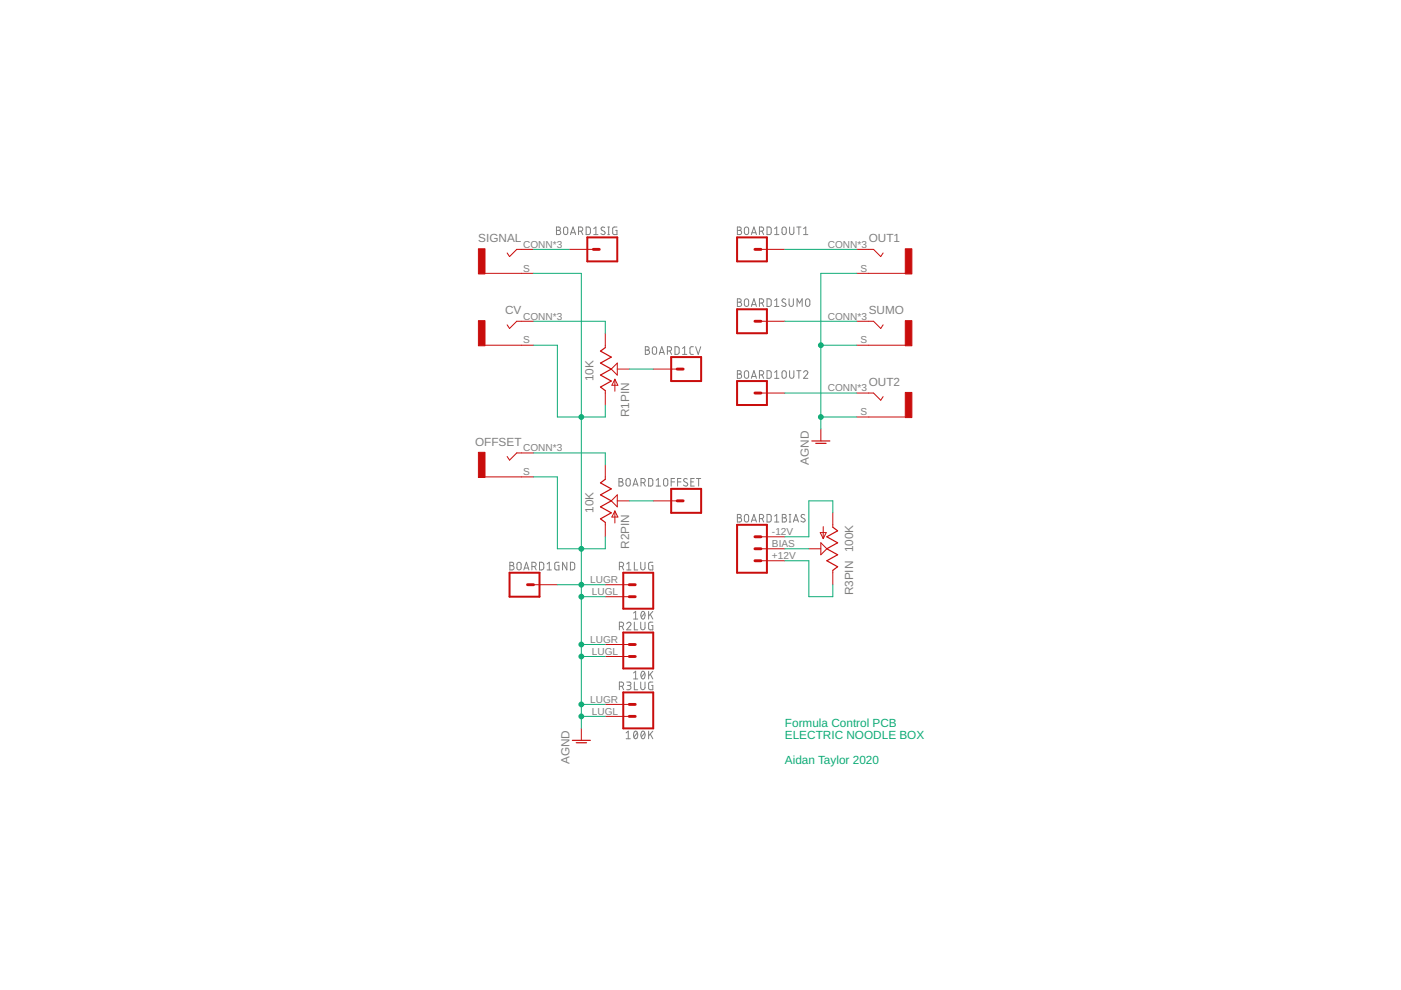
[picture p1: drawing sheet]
<?xml version="1.0" encoding="utf-8"?>
<!DOCTYPE eagle SYSTEM "eagle.dtd">
<eagle version="9.6.2">
<drawing>
<settings>
<setting alwaysvectorfont="no"/>
<setting verticaltext="up"/>
</settings>
<grid distance="0.1" unitdist="inch" unit="inch" style="lines" multiple="1" display="no" altdistance="0.01" altunitdist="inch" altunit="inch"/>
<schematic xreflabel="%F%N/%S.%C%R" xrefpart="/%S.%C%R">
<libraries>
<library name="ElectricNoodleBox">
<symbols>
<symbol name="CONN_01">
<wire x1="3.81" y1="-2.54" x2="-2.54" y2="-2.54" width="0.4064" layer="94"/>
<wire x1="1.27" y1="0" x2="2.54" y2="0" width="0.6096" layer="94"/>
<wire x1="-2.54" y1="2.54" x2="-2.54" y2="-2.54" width="0.4064" layer="94"/>
<wire x1="3.81" y1="-2.54" x2="3.81" y2="2.54" width="0.4064" layer="94"/>
<wire x1="-2.54" y1="2.54" x2="3.81" y2="2.54" width="0.4064" layer="94"/>
<text x="-2.54" y="-4.826" size="1.778" layer="96" font="vector">&gt;VALUE</text>
<text x="-2.54" y="3.048" size="1.778" layer="95" font="vector">&gt;NAME</text>
<pin name="1" x="7.62" y="0" visible="off" length="middle" direction="pas" swaplevel="1" rot="R180"/>
</symbol>
<symbol name="CONN_03">
<wire x1="3.81" y1="-5.08" x2="-2.54" y2="-5.08" width="0.4064" layer="94"/>
<wire x1="1.27" y1="2.54" x2="2.54" y2="2.54" width="0.6096" layer="94"/>
<wire x1="1.27" y1="0" x2="2.54" y2="0" width="0.6096" layer="94"/>
<wire x1="1.27" y1="-2.54" x2="2.54" y2="-2.54" width="0.6096" layer="94"/>
<wire x1="-2.54" y1="5.08" x2="-2.54" y2="-5.08" width="0.4064" layer="94"/>
<wire x1="3.81" y1="-5.08" x2="3.81" y2="5.08" width="0.4064" layer="94"/>
<wire x1="-2.54" y1="5.08" x2="3.81" y2="5.08" width="0.4064" layer="94"/>
<text x="-2.54" y="-7.366" size="1.778" layer="96" font="vector">&gt;VALUE</text>
<text x="-2.54" y="5.588" size="1.778" layer="95" font="vector">&gt;NAME</text>
<pin name="1" x="7.62" y="-2.54" visible="pad" length="middle" direction="pas" swaplevel="1" rot="R180"/>
<pin name="2" x="7.62" y="0" visible="pad" length="middle" direction="pas" swaplevel="1" rot="R180"/>
<pin name="3" x="7.62" y="2.54" visible="pad" length="middle" direction="pas" swaplevel="1" rot="R180"/>
</symbol>
<symbol name="JACK">
<wire x1="-2.54" y1="2.54" x2="-1.524" y2="2.54" width="0.1524" layer="94"/>
<wire x1="-1.524" y1="2.54" x2="0" y2="1.016" width="0.1524" layer="94"/>
<wire x1="0" y1="1.016" x2="0.508" y2="1.778" width="0.1524" layer="94"/>
<wire x1="-2.54" y1="-2.54" x2="5.207" y2="-2.54" width="0.1524" layer="94"/>
<text x="-2.54" y="4.064" size="1.778" layer="95">&gt;NAME</text>
<text x="-2.54" y="-6.096" size="1.778" layer="96">&gt;VALUE</text>
<rectangle x1="5.207" y1="-2.667" x2="6.604" y2="2.667" layer="94"/>
<pin name="S" x="-5.08" y="-2.54" visible="pad" length="short" direction="pas"/>
<pin name="T" x="-5.08" y="2.54" visible="pad" length="short" direction="pas"/>
</symbol>
<symbol name="POT">
<wire x1="0" y1="-5.08" x2="0" y2="-4.572" width="0.1524" layer="94"/>
<wire x1="0" y1="-4.572" x2="-1.016" y2="-3.81" width="0.254" layer="94"/>
<wire x1="-1.016" y1="-3.81" x2="1.27" y2="-2.54" width="0.254" layer="94"/>
<wire x1="1.27" y1="-2.54" x2="-1.016" y2="-1.27" width="0.254" layer="94"/>
<wire x1="-1.016" y1="-1.27" x2="1.27" y2="0" width="0.254" layer="94"/>
<wire x1="1.27" y1="0" x2="-1.016" y2="1.27" width="0.254" layer="94"/>
<wire x1="-1.016" y1="1.27" x2="1.27" y2="2.54" width="0.254" layer="94"/>
<wire x1="1.27" y1="2.54" x2="-1.016" y2="3.81" width="0.254" layer="94"/>
<wire x1="-1.016" y1="3.81" x2="0" y2="4.572" width="0.254" layer="94"/>
<wire x1="0" y1="4.572" x2="0" y2="5.08" width="0.1524" layer="94"/>
<wire x1="1.27" y1="0" x2="2.54" y2="1.27" width="0.2032" layer="94"/>
<wire x1="2.54" y1="-1.27" x2="1.27" y2="0" width="0.2032" layer="94"/>
<wire x1="2.54" y1="1.27" x2="2.54" y2="-1.27" width="0.2032" layer="94"/>
<wire x1="2.032" y1="-4.699" x2="2.032" y2="-2.159" width="0.1524" layer="94"/>
<wire x1="2.032" y1="-2.159" x2="2.667" y2="-3.429" width="0.1524" layer="94"/>
<wire x1="2.667" y1="-3.429" x2="1.397" y2="-3.429" width="0.1524" layer="94"/>
<wire x1="1.397" y1="-3.429" x2="2.032" y2="-2.159" width="0.1524" layer="94"/>
<text x="5.08" y="-10.16" size="1.778" layer="95" rot="R90">&gt;NAME</text>
<text x="-2.54" y="-10.16" size="1.778" layer="95" rot="R90">&gt;Value</text>
<pin name="A" x="0" y="-7.62" visible="off" length="short" direction="pas" rot="R90"/>
<pin name="B" x="0" y="7.62" visible="off" length="short" direction="pas" rot="R270"/>
<pin name="W" x="5.08" y="0" visible="off" length="short" direction="pas" rot="R180"/>
</symbol>
<symbol name="CONN_02">
<wire x1="3.81" y1="-2.54" x2="-2.54" y2="-2.54" width="0.4064" layer="94"/>
<wire x1="1.27" y1="2.54" x2="2.54" y2="2.54" width="0.6096" layer="94"/>
<wire x1="1.27" y1="0" x2="2.54" y2="0" width="0.6096" layer="94"/>
<wire x1="-2.54" y1="5.08" x2="-2.54" y2="-2.54" width="0.4064" layer="94"/>
<wire x1="3.81" y1="-2.54" x2="3.81" y2="5.08" width="0.4064" layer="94"/>
<wire x1="-2.54" y1="5.08" x2="3.81" y2="5.08" width="0.4064" layer="94"/>
<text x="-2.54" y="-4.826" size="1.778" layer="96" font="vector">&gt;VALUE</text>
<text x="-2.54" y="5.588" size="1.778" layer="95" font="vector">&gt;NAME</text>
<pin name="1" x="7.62" y="0" visible="pad" length="middle" direction="pas" swaplevel="1" rot="R180"/>
<pin name="2" x="7.62" y="2.54" visible="pad" length="middle" direction="pas" swaplevel="1" rot="R180"/>
</symbol>
</symbols>
<devicesets>
<deviceset name="FORMULA_LINK" prefix="BOARD">
<gates>
<gate name="OUT1" symbol="CONN_01" x="17.78" y="33.02"/>
<gate name="SUMO" symbol="CONN_01" x="17.78" y="20.32"/>
<gate name="OUT2" symbol="CONN_01" x="17.78" y="7.62"/>
<gate name="GND" symbol="CONN_01" x="17.78" y="-5.08"/>
<gate name="SIG" symbol="CONN_01" x="17.78" y="-17.78"/>
<gate name="CV" symbol="CONN_01" x="33.02" y="33.02"/>
<gate name="OFFSET" symbol="CONN_01" x="33.02" y="20.32"/>
<gate name="BIAS" symbol="CONN_03" x="33.02" y="5.08"/>
</gates>
<devices>
<device name="" package="FORMULA">
<connects>
<connect gate="BIAS" pin="1" pad="+12V"/>
<connect gate="BIAS" pin="2" pad="BIAS"/>
<connect gate="BIAS" pin="3" pad="-12V"/>
<connect gate="CV" pin="1" pad="CV"/>
<connect gate="GND" pin="1" pad="GND"/>
<connect gate="OFFSET" pin="1" pad="OFFSET"/>
<connect gate="OUT1" pin="1" pad="OUT1"/>
<connect gate="OUT2" pin="1" pad="OUT2"/>
<connect gate="SIG" pin="1" pad="SIG"/>
<connect gate="SUMO" pin="1" pad="SUMO"/>
</connects>
<technologies>
<technology name=""/>
</technologies>
</device>
</devices>
</deviceset>
<deviceset name="COMBI-JACK" prefix="J">
<gates>
<gate name="G$1" symbol="JACK" x="0" y="0"/>
</gates>
<devices>
<device name="STANDARD" package="COMBOJACK_PANEL">
<connects>
<connect gate="G$1" pin="S" pad="S"/>
<connect gate="G$1" pin="T" pad="CONN T1 T2"/>
</connects>
<technologies>
<technology name=""/>
</technologies>
</device>
<device name="CINCHNANA" package="NEWCOMBOJACK_PANEL">
<connects>
<connect gate="G$1" pin="S" pad="S"/>
<connect gate="G$1" pin="T" pad="CONN T1 T2"/>
</connects>
<technologies>
<technology name=""/>
</technologies>
</device>
</devices>
</deviceset>
<deviceset name="POTENTIOMETER" prefix="R" uservalue="yes">
<gates>
<gate name="PIN" symbol="POT" x="0" y="0"/>
<gate name="LUG" symbol="CONN_02" x="-22.86" y="-2.54"/>
</gates>
<devices>
<device name="" package="ALPHA_RV09_9MMPOT">
<connects>
<connect gate="LUG" pin="1" pad="LUGL"/>
<connect gate="LUG" pin="2" pad="LUGR"/>
<connect gate="PIN" pin="A" pad="C1"/>
<connect gate="PIN" pin="B" pad="C3"/>
<connect gate="PIN" pin="W" pad="C2"/>
</connects>
<technologies>
<technology name=""/>
</technologies>
</device>
</devices>
</deviceset>
</devicesets>
</library>
<library name="supply1">
<symbols>
<symbol name="AGND">
<wire x1="-1.905" y1="0" x2="1.905" y2="0" width="0.254" layer="94"/>
<wire x1="-1.0922" y1="-0.508" x2="1.0922" y2="-0.508" width="0.254" layer="94"/>
<text x="-2.54" y="-5.08" size="1.778" layer="96" rot="R90">&gt;VALUE</text>
<pin name="AGND" x="0" y="2.54" visible="off" length="short" direction="sup" rot="R270"/>
</symbol>
</symbols>
<devicesets>
<deviceset name="AGND" prefix="AGND">
<gates>
<gate name="VR1" symbol="AGND" x="0" y="0"/>
</gates>
<devices>
<device name="">
<technologies>
<technology name=""/>
</technologies>
</device>
</devices>
</deviceset>
</devicesets>
</library>
</libraries>
<attributes>
</attributes>
<variantdefs>
</variantdefs>
<classes>
<class number="0" name="default" width="0" drill="0">
</class>
</classes>
<parts>
<part name="BOARD1" library="ElectricNoodleBox" deviceset="FORMULA_LINK" device=""/>
<part name="SIGNAL" library="ElectricNoodleBox" deviceset="COMBI-JACK" device="CINCHNANA"/>
<part name="R1" library="ElectricNoodleBox" deviceset="POTENTIOMETER" device="" value="10K"/>
<part name="R2" library="ElectricNoodleBox" deviceset="POTENTIOMETER" device="" value="10K"/>
<part name="R3" library="ElectricNoodleBox" deviceset="POTENTIOMETER" device="" value="100K"/>
<part name="CV" library="ElectricNoodleBox" deviceset="COMBI-JACK" device="CINCHNANA"/>
<part name="OFFSET" library="ElectricNoodleBox" deviceset="COMBI-JACK" device="CINCHNANA"/>
<part name="OUT1" library="ElectricNoodleBox" deviceset="COMBI-JACK" device="CINCHNANA"/>
<part name="SUMO" library="ElectricNoodleBox" deviceset="COMBI-JACK" device="CINCHNANA"/>
<part name="OUT2" library="ElectricNoodleBox" deviceset="COMBI-JACK" device="CINCHNANA"/>
<part name="AGND1" library="supply1" deviceset="AGND" device=""/>
<part name="AGND2" library="supply1" deviceset="AGND" device=""/>
</parts>
<sheets>
<sheet>
<plain>
<text x="71.12" y="0" size="1.778" layer="91">Formula Control PCB
ELECTRIC NOODLE BOX

Aidan Taylor 2020</text>
</plain>
<instances>
<instance part="BOARD1" gate="OUT1" x="63.5" y="109.22" smashed="yes">
<attribute name="NAME" x="60.96" y="112.268" size="1.778" layer="95" font="vector"/>
</instance>
<instance part="BOARD1" gate="SUMO" x="63.5" y="93.98" smashed="yes">
<attribute name="NAME" x="60.96" y="97.028" size="1.778" layer="95" font="vector"/>
</instance>
<instance part="BOARD1" gate="OUT2" x="63.5" y="78.74" smashed="yes">
<attribute name="NAME" x="60.96" y="81.788" size="1.778" layer="95" font="vector"/>
</instance>
<instance part="BOARD1" gate="GND" x="15.24" y="38.1" smashed="yes">
<attribute name="NAME" x="12.7" y="41.148" size="1.778" layer="95" font="vector"/>
</instance>
<instance part="BOARD1" gate="SIG" x="33.02" y="109.22" smashed="yes" rot="MR0">
<attribute name="NAME" x="35.56" y="112.268" size="1.778" layer="95" font="vector" rot="MR0"/>
</instance>
<instance part="BOARD1" gate="CV" x="50.8" y="83.82" smashed="yes" rot="MR0">
<attribute name="NAME" x="53.34" y="86.868" size="1.778" layer="95" font="vector" rot="MR0"/>
</instance>
<instance part="BOARD1" gate="OFFSET" x="50.8" y="55.88" smashed="yes" rot="MR0">
<attribute name="NAME" x="53.34" y="58.928" size="1.778" layer="95" font="vector" rot="MR0"/>
</instance>
<instance part="BOARD1" gate="BIAS" x="63.5" y="45.72" smashed="yes">
<attribute name="NAME" x="60.96" y="51.308" size="1.778" layer="95" font="vector"/>
</instance>
<instance part="SIGNAL" gate="G$1" x="12.7" y="106.68" smashed="yes" rot="MR0">
<attribute name="NAME" x="15.24" y="110.744" size="1.778" layer="95" rot="MR0"/>
</instance>
<instance part="R1" gate="PIN" x="33.02" y="83.82" smashed="yes">
<attribute name="NAME" x="38.1" y="73.66" size="1.778" layer="95" rot="R90"/>
<attribute name="VALUE" x="30.48" y="81.28" size="1.778" layer="95" rot="R90"/>
</instance>
<instance part="R1" gate="LUG" x="40.64" y="35.56" smashed="yes" rot="MR0">
<attribute name="VALUE" x="43.18" y="30.734" size="1.778" layer="96" font="vector" rot="MR0"/>
<attribute name="NAME" x="43.18" y="41.148" size="1.778" layer="95" font="vector" rot="MR0"/>
</instance>
<instance part="R2" gate="PIN" x="33.02" y="55.88" smashed="yes">
<attribute name="NAME" x="38.1" y="45.72" size="1.778" layer="95" rot="R90"/>
<attribute name="VALUE" x="30.48" y="53.34" size="1.778" layer="95" rot="R90"/>
</instance>
<instance part="R2" gate="LUG" x="40.64" y="22.86" smashed="yes" rot="MR0">
<attribute name="VALUE" x="43.18" y="18.034" size="1.778" layer="96" font="vector" rot="MR0"/>
<attribute name="NAME" x="43.18" y="28.448" size="1.778" layer="95" font="vector" rot="MR0"/>
</instance>
<instance part="R3" gate="PIN" x="81.28" y="45.72" smashed="yes" rot="R180">
<attribute name="NAME" x="83.82" y="43.18" size="1.778" layer="95" rot="R270"/>
<attribute name="VALUE" x="83.82" y="50.8" size="1.778" layer="95" rot="R270"/>
</instance>
<instance part="R3" gate="LUG" x="40.64" y="10.16" smashed="yes" rot="MR0">
<attribute name="VALUE" x="43.18" y="5.334" size="1.778" layer="96" font="vector" rot="MR0"/>
<attribute name="NAME" x="43.18" y="15.748" size="1.778" layer="95" font="vector" rot="MR0"/>
</instance>
<instance part="CV" gate="G$1" x="12.7" y="91.44" smashed="yes" rot="MR0">
<attribute name="NAME" x="15.24" y="95.504" size="1.778" layer="95" rot="MR0"/>
</instance>
<instance part="OFFSET" gate="G$1" x="12.7" y="63.5" smashed="yes" rot="MR0">
<attribute name="NAME" x="15.24" y="67.564" size="1.778" layer="95" rot="MR0"/>
</instance>
<instance part="OUT1" gate="G$1" x="91.44" y="106.68" smashed="yes">
<attribute name="NAME" x="88.9" y="110.744" size="1.778" layer="95"/>
</instance>
<instance part="SUMO" gate="G$1" x="91.44" y="91.44" smashed="yes">
<attribute name="NAME" x="88.9" y="95.504" size="1.778" layer="95"/>
</instance>
<instance part="OUT2" gate="G$1" x="91.44" y="76.2" smashed="yes">
<attribute name="NAME" x="88.9" y="80.264" size="1.778" layer="95"/>
</instance>
<instance part="AGND1" gate="VR1" x="78.74" y="68.58" smashed="yes">
<attribute name="VALUE" x="76.2" y="63.5" size="1.778" layer="96" rot="R90"/>
</instance>
<instance part="AGND2" gate="VR1" x="27.94" y="5.08" smashed="yes">
<attribute name="VALUE" x="25.4" y="0" size="1.778" layer="96" rot="R90"/>
</instance>
</instances>
<busses>
</busses>
<nets>
<net name="N$1" class="0">
<segment>
<pinref part="SIGNAL" gate="G$1" pin="T"/>
<pinref part="BOARD1" gate="SIG" pin="1"/>
<wire x1="17.78" y1="109.22" x2="25.4" y2="109.22" width="0.1524" layer="91"/>
</segment>
</net>
<net name="N$2" class="0">
<segment>
<pinref part="CV" gate="G$1" pin="T"/>
<wire x1="17.78" y1="93.98" x2="33.02" y2="93.98" width="0.1524" layer="91"/>
<pinref part="R1" gate="PIN" pin="B"/>
<wire x1="33.02" y1="93.98" x2="33.02" y2="91.44" width="0.1524" layer="91"/>
</segment>
</net>
<net name="N$4" class="0">
<segment>
<pinref part="R1" gate="PIN" pin="W"/>
<pinref part="BOARD1" gate="CV" pin="1"/>
<wire x1="38.1" y1="83.82" x2="43.18" y2="83.82" width="0.1524" layer="91"/>
</segment>
</net>
<net name="N$5" class="0">
<segment>
<pinref part="OFFSET" gate="G$1" pin="T"/>
<wire x1="17.78" y1="66.04" x2="33.02" y2="66.04" width="0.1524" layer="91"/>
<pinref part="R2" gate="PIN" pin="B"/>
<wire x1="33.02" y1="66.04" x2="33.02" y2="63.5" width="0.1524" layer="91"/>
</segment>
</net>
<net name="N$7" class="0">
<segment>
<pinref part="R2" gate="PIN" pin="W"/>
<pinref part="BOARD1" gate="OFFSET" pin="1"/>
<wire x1="38.1" y1="55.88" x2="43.18" y2="55.88" width="0.1524" layer="91"/>
</segment>
</net>
<net name="N$8" class="0">
<segment>
<pinref part="BOARD1" gate="SUMO" pin="1"/>
<pinref part="SUMO" gate="G$1" pin="T"/>
<wire x1="71.12" y1="93.98" x2="86.36" y2="93.98" width="0.1524" layer="91"/>
</segment>
</net>
<net name="N$9" class="0">
<segment>
<pinref part="BOARD1" gate="OUT2" pin="1"/>
<pinref part="OUT2" gate="G$1" pin="T"/>
<wire x1="71.12" y1="78.74" x2="86.36" y2="78.74" width="0.1524" layer="91"/>
</segment>
</net>
<net name="AGND" class="0">
<segment>
<pinref part="OUT2" gate="G$1" pin="S"/>
<wire x1="78.74" y1="104.14" x2="78.74" y2="88.9" width="0.1524" layer="91"/>
<wire x1="78.74" y1="88.9" x2="78.74" y2="73.66" width="0.1524" layer="91"/>
<wire x1="78.74" y1="73.66" x2="86.36" y2="73.66" width="0.1524" layer="91"/>
<pinref part="SUMO" gate="G$1" pin="S"/>
<wire x1="86.36" y1="88.9" x2="78.74" y2="88.9" width="0.1524" layer="91"/>
<junction x="78.74" y="88.9"/>
<pinref part="OUT1" gate="G$1" pin="S"/>
<wire x1="86.36" y1="104.14" x2="78.74" y2="104.14" width="0.1524" layer="91"/>
<pinref part="AGND1" gate="VR1" pin="AGND"/>
<wire x1="78.74" y1="73.66" x2="78.74" y2="71.12" width="0.1524" layer="91"/>
<junction x="78.74" y="73.66"/>
</segment>
<segment>
<pinref part="CV" gate="G$1" pin="S"/>
<wire x1="17.78" y1="88.9" x2="22.86" y2="88.9" width="0.1524" layer="91"/>
<wire x1="22.86" y1="88.9" x2="22.86" y2="73.66" width="0.1524" layer="91"/>
<wire x1="22.86" y1="73.66" x2="27.94" y2="73.66" width="0.1524" layer="91"/>
<pinref part="R1" gate="PIN" pin="A"/>
<wire x1="27.94" y1="73.66" x2="33.02" y2="73.66" width="0.1524" layer="91"/>
<wire x1="33.02" y1="73.66" x2="33.02" y2="76.2" width="0.1524" layer="91"/>
<pinref part="OFFSET" gate="G$1" pin="S"/>
<wire x1="17.78" y1="60.96" x2="22.86" y2="60.96" width="0.1524" layer="91"/>
<wire x1="22.86" y1="60.96" x2="22.86" y2="45.72" width="0.1524" layer="91"/>
<pinref part="R2" gate="PIN" pin="A"/>
<wire x1="22.86" y1="45.72" x2="27.94" y2="45.72" width="0.1524" layer="91"/>
<wire x1="27.94" y1="45.72" x2="33.02" y2="45.72" width="0.1524" layer="91"/>
<wire x1="33.02" y1="45.72" x2="33.02" y2="48.26" width="0.1524" layer="91"/>
<wire x1="27.94" y1="73.66" x2="27.94" y2="45.72" width="0.1524" layer="91"/>
<junction x="27.94" y="73.66"/>
<junction x="27.94" y="45.72"/>
<pinref part="SIGNAL" gate="G$1" pin="S"/>
<wire x1="17.78" y1="104.14" x2="27.94" y2="104.14" width="0.1524" layer="91"/>
<wire x1="27.94" y1="104.14" x2="27.94" y2="73.66" width="0.1524" layer="91"/>
<pinref part="BOARD1" gate="GND" pin="1"/>
<wire x1="22.86" y1="38.1" x2="27.94" y2="38.1" width="0.1524" layer="91"/>
<wire x1="27.94" y1="38.1" x2="27.94" y2="45.72" width="0.1524" layer="91"/>
<pinref part="R1" gate="LUG" pin="2"/>
<wire x1="27.94" y1="38.1" x2="33.02" y2="38.1" width="0.1524" layer="91"/>
<junction x="27.94" y="38.1"/>
<wire x1="27.94" y1="38.1" x2="27.94" y2="35.56" width="0.1524" layer="91"/>
<pinref part="R3" gate="LUG" pin="1"/>
<wire x1="27.94" y1="35.56" x2="27.94" y2="25.4" width="0.1524" layer="91"/>
<wire x1="27.94" y1="25.4" x2="27.94" y2="22.86" width="0.1524" layer="91"/>
<wire x1="27.94" y1="22.86" x2="27.94" y2="12.7" width="0.1524" layer="91"/>
<wire x1="27.94" y1="12.7" x2="27.94" y2="10.16" width="0.1524" layer="91"/>
<wire x1="27.94" y1="10.16" x2="33.02" y2="10.16" width="0.1524" layer="91"/>
<pinref part="R3" gate="LUG" pin="2"/>
<wire x1="33.02" y1="12.7" x2="27.94" y2="12.7" width="0.1524" layer="91"/>
<junction x="27.94" y="12.7"/>
<pinref part="R2" gate="LUG" pin="1"/>
<wire x1="33.02" y1="22.86" x2="27.94" y2="22.86" width="0.1524" layer="91"/>
<junction x="27.94" y="22.86"/>
<pinref part="R2" gate="LUG" pin="2"/>
<wire x1="33.02" y1="25.4" x2="27.94" y2="25.4" width="0.1524" layer="91"/>
<junction x="27.94" y="25.4"/>
<pinref part="R1" gate="LUG" pin="1"/>
<wire x1="33.02" y1="35.56" x2="27.94" y2="35.56" width="0.1524" layer="91"/>
<junction x="27.94" y="35.56"/>
<pinref part="AGND2" gate="VR1" pin="AGND"/>
<wire x1="27.94" y1="10.16" x2="27.94" y2="7.62" width="0.1524" layer="91"/>
<junction x="27.94" y="10.16"/>
</segment>
</net>
<net name="N$10" class="0">
<segment>
<pinref part="BOARD1" gate="BIAS" pin="3"/>
<wire x1="71.12" y1="48.26" x2="76.2" y2="48.26" width="0.1524" layer="91"/>
<wire x1="76.2" y1="48.26" x2="76.2" y2="55.88" width="0.1524" layer="91"/>
<wire x1="76.2" y1="55.88" x2="81.28" y2="55.88" width="0.1524" layer="91"/>
<pinref part="R3" gate="PIN" pin="A"/>
<wire x1="81.28" y1="55.88" x2="81.28" y2="53.34" width="0.1524" layer="91"/>
</segment>
</net>
<net name="N$11" class="0">
<segment>
<pinref part="BOARD1" gate="BIAS" pin="1"/>
<wire x1="71.12" y1="43.18" x2="76.2" y2="43.18" width="0.1524" layer="91"/>
<wire x1="76.2" y1="43.18" x2="76.2" y2="35.56" width="0.1524" layer="91"/>
<wire x1="76.2" y1="35.56" x2="81.28" y2="35.56" width="0.1524" layer="91"/>
<pinref part="R3" gate="PIN" pin="B"/>
<wire x1="81.28" y1="35.56" x2="81.28" y2="38.1" width="0.1524" layer="91"/>
</segment>
</net>
<net name="N$3" class="0">
<segment>
<pinref part="OUT1" gate="G$1" pin="T"/>
<pinref part="BOARD1" gate="OUT1" pin="1"/>
<wire x1="71.12" y1="109.22" x2="86.36" y2="109.22" width="0.1524" layer="91"/>
</segment>
</net>
<net name="N$6" class="0">
<segment>
<pinref part="BOARD1" gate="BIAS" pin="2"/>
<pinref part="R3" gate="PIN" pin="W"/>
<wire x1="71.12" y1="45.72" x2="76.2" y2="45.72" width="0.1524" layer="91"/>
</segment>
</net>
</nets>
</sheet>
</sheets>
</schematic>
</drawing>
<compatibility>
<note version="6.3" minversion="6.2.2" severity="warning">
Since Version 6.2.2 text objects can contain more than one line,
which will not be processed correctly with this version.
</note>
<note version="8.2" severity="warning">
Since Version 8.2, EAGLE supports online libraries. The ids
of those online libraries will not be understood (or retained)
with this version.
</note>
<note version="8.3" severity="warning">
Since Version 8.3, EAGLE supports URNs for individual library
assets (packages, symbols, and devices). The URNs of those assets
will not be understood (or retained) with this version.
</note>
</compatibility>
</eagle>
